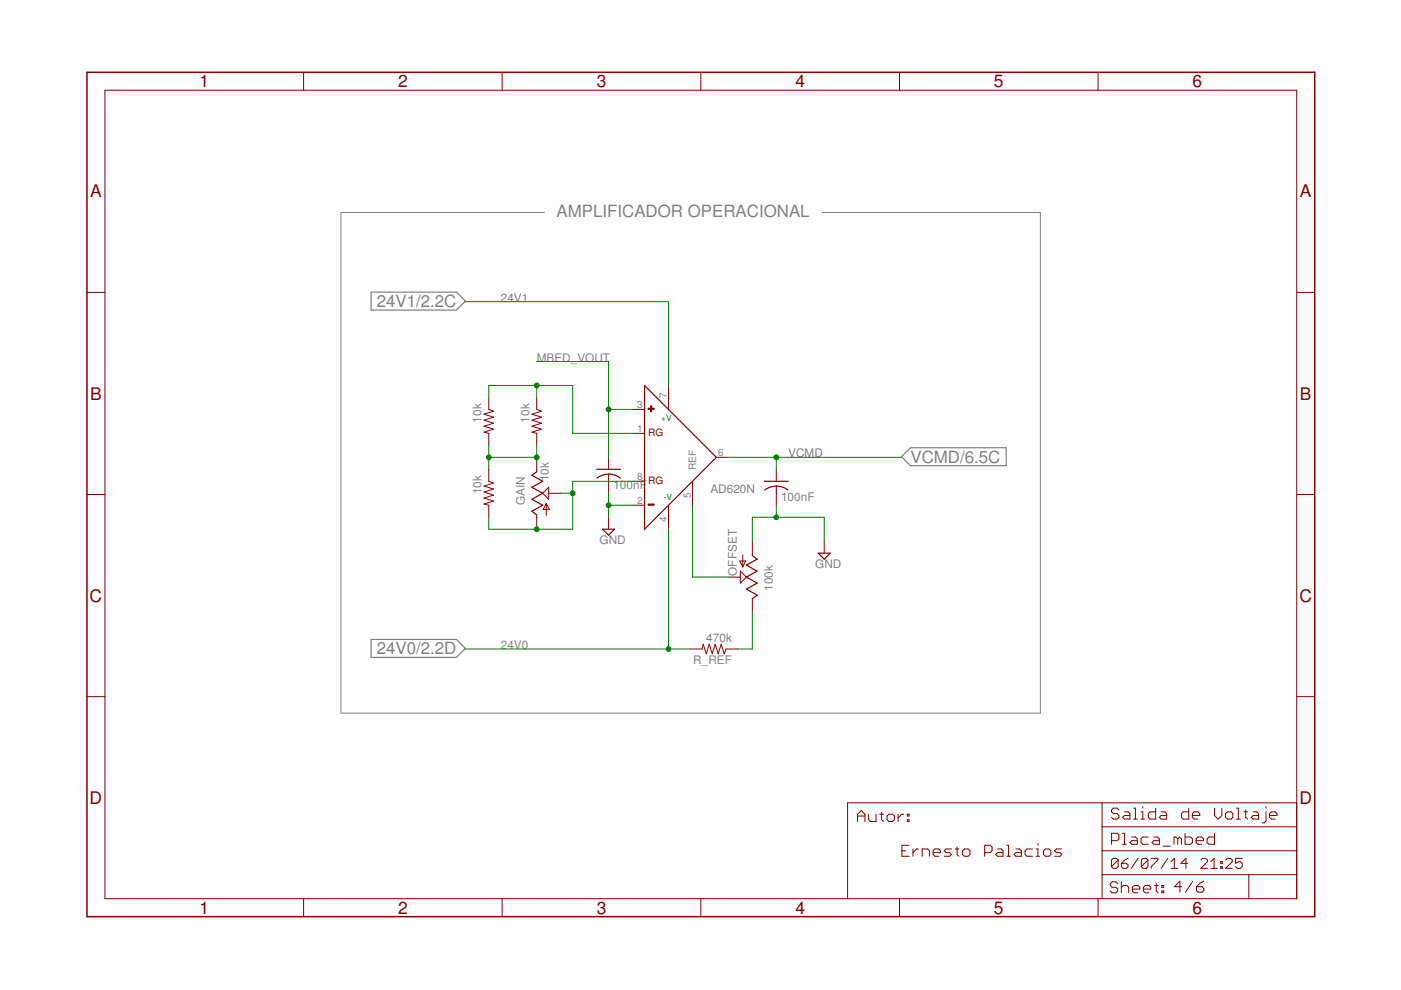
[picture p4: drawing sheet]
<svg xmlns="http://www.w3.org/2000/svg" width="297mm" height="210mm" viewBox="0 0 297 210" stroke-linecap="round" stroke-linejoin="round" font-family="sans-serif">
<path d="M115.4 45h-43.1v106.2h148.3v-106.2h-46.2" fill="none" stroke="#808080" stroke-width=".21"/>
<path d="M78.7 61.9h18.1l1.9 1.9-1.9 1.9h-18.1zM191.1 96.8l1.9-1.9h20.3v3.8h-20.3zM78.7 135.6h18.1l1.9 1.9-1.9 1.9h-18.1z" fill="none" stroke="#808080" stroke-width=".25"/>
<g fill="none" stroke="#800000" stroke-width=".21">
<path d="M22.2 19.1h252.7v171.4h-252.7zM64.4 15.3v3.8M106.5 15.3v3.8M148.6 15.3v3.8M190.7 15.3v3.8M232.8 15.3v3.8M18.4 62h3.8M274.9 62h3.8M103.6 84.3v2.5l1 .4-2 .6 2 .7-2 .6 2 .6-2 .7 2 .6-2 .6 1 .3v2.5M103.6 99.5v2.5l1 .4-2 .7 2 .6-2 .6 2 .7-2 .6 2 .6-2 .7 1 .2v2.6M113.8 84.3v2.5l1 .4-2 .6 2 .7-2 .6 2 .6-2 .7 2 .6-2 .6 1 .3v2.5M113.8 97v3"/>
<path d="M129 97v2.5M134.1 86.8h2.6M134.1 91.9h2.6M141.7 81.7v5.1M151.9 97h2.5M164.6 99.5v2.5M18.4 104.8h3.8M113.8 109.2v3M115.1 104.6l1.2-1.3v2.6zM115.8 106.7v2.6M115.8 106.7l.7 1.3h-1.3zM116.3 104.6h2.6"/>
<path d="M129 100.5v4.1M129 109.7v2.5M134.1 107.1h2.6M134.1 102h2.6M141.7 107.1v5.1M146.8 102v5.1M156.8 118.9h1.3l-.6 1.3zM157.5 117.7v2.5M159.5 114.7v3.1M164.6 103.1v4M174.8 114.7v2.6M274.9 104.8h3.8"/>
<path d="M146.3 137.6h2.5l.3-1 .6 2 .7-2 .6 2 .6-2 .7 2 .6-2 .6 2 .4-1h2.6M154.4 122.4h2.6M157 121.1l1.2 1.3-1.2 1.2zM159.5 126.9v3.1M18.4 147.7h3.8M274.9 147.7h3.8M181.8 174.2v-1.6l.8-.7 .8 .7v1.6M181.8 173h1.6M184.2 172.6v1.2l.4 .4h1.1v-1.6M186.5 172.6h.8M186.9 172.2v1.6l.4 .4M188.1 173l.3-.4h.8l.4 .4v.8l-.4 .4h-.8l-.3-.4z"/>
<path d="M190.4 172.6v1.6M191.6 172.6h-.4l-.8 .8M192.4 172.6h.3v.4h-.3zM192.4 173.8h.3v.4h-.3zM192.8 179.2h-1.6v2.3h1.6M202.9 179.6v1.6l.4 .3M213.4 179.2h.4v2.3M220.1 178.8v.4M233.7 170.2v20.3M233.7 175.3h41.2M235.7 178.2h1.1l.4-.4v-.7l-.4-.4h-1.1v2.3M237.2 171.7l-.4-.4h-.7l-.4 .4v.4l.4 .4h.7l.4 .4v.4l-.4 .4h-.7l-.4-.4"/>
<path d="M238 176.7h.4v2.3M238 179h.8M238.4 172.1h.8l.4 .4v1.2h-1.2l-.4-.4 .4-.4h1.2M240 177.5h.7l.4 .3v1.2h-1.1l-.4-.4 .4-.4h1.1M240.3 171.3h.4v2.4M240.3 173.7h.8M241.9 173.7h.8M241.9 172.1h.4v1.6M242.3 171v.3M243.5 177.5h-1.2l-.4 .3v.8l.4 .4h1.2M244.6 177.5h.8l.4 .3v1.2h-1.2l-.4-.4 .4-.4h1.2M245 171.3v2.4h-1.1l-.4-.4v-.8l.4-.4h1.1"/>
<path d="M246.2 172.1h.8l.4 .4v1.2h-1.2l-.4-.4 .4-.4h1.2M246.6 179.4h1.5M249.7 177.8l.4-.3 .4 .3v1.2M249.7 177.8l-.4-.3h-.4v1.5M249.7 177.8v1.2M251.2 176.7v2.3h1.2l.4-.4v-.8l-.4-.3h-1.2M252 171.3v2.4h-1.1l-.4-.4v-.8l.4-.4h1.1M252.8 172.9h1.6v-.4l-.4-.4h-.8l-.4 .4v.8l.4 .4h.8M253.6 178.2h1.6v-.4l-.4-.3h-.8l-.4 .3v.8l.4 .4h.8M257.5 171.3v1.6l.8 .8 .8-.8v-1.6M257.5 176.7v2.3h-1.2l-.4-.4v-.8l.4-.3h1.2M259.8 172.5l.4-.4h.8l.4 .4v.8l-.4 .4h-.8l-.4-.4z"/>
<path d="M262.2 171.3h.4v2.4M262.2 173.7h.8M263.7 172.1h.8M264.1 171.7v1.6l.4 .4M265.7 172.1h.8l.3 .4v1.2h-1.1l-.4-.4 .4-.4h1.1M268.4 172.1v2l-.4 .4h-.4M268.4 171v.3M269.2 172.9h1.5v-.4l-.3-.4h-.8l-.4 .4v.8l.4 .4h.8M274.9 170.2h-95.2v20.3M64.4 190.5v3.9M106.5 190.5v3.9M148.6 190.5v3.9"/>
<path d="M190.7 190.5v3.9M191.2 180.4h.8M193.6 180v1.5M194.7 180h-.3l-.8 .8M195.5 181.5v-1.5h1.2l.4 .4v1.1M197.8 180.8h1.6v-.4l-.4-.4h-.8l-.4 .4v.8l.4 .3h.8M201.7 180h-1.1l-.4 .4 .4 .4h.8l.3 .4-.3 .3h-1.2M202.5 180h.8M204.1 180.4l.4-.4h.8l.4 .4v.8l-.4 .3h-.8l-.4-.3zM208.8 180.8h1.1l.4-.4v-.8l-.4-.4h-1.1v2.3M211.5 180h.8l.4 .4v1.1h-1.2l-.4-.3 .4-.4h1.2M213.4 181.5h.8"/>
<path d="M215.4 180h.8l.4 .4v1.1h-1.2l-.4-.3 .4-.4h1.2M218.9 180h-1.2l-.4 .4v.8l.4 .3h1.2M219.7 181.5h.8M219.7 180h.4v1.5M221.2 180.4l.4-.4h.8l.4 .4v.8l-.4 .3h-.8l-.4-.3zM225.1 180h-1.1l-.4 .4 .4 .4h.7l.4 .4-.4 .3h-1.1M232.8 190.5v3.9M233.7 180.4h41.2M233.7 185.5h41.2M237 187.3l-.4-.3h-.8l-.4 .3v.4l.4 .4h.8l.4 .4v.4l-.4 .4h-.8l-.4-.4M237.1 182.4l-.4-.4h-.7l-.4 .4v1.3M237.1 182.4v1.3l-.4 .4h-.7l-.4-.4"/>
<path d="M237.1 182.4l-1.5 1.3M237.7 187v2.3M237.7 188.1l.4-.4h.8l.4 .4v1.2M237.8 183h1l.4 .4v.3l-.4 .4h-.7l-.3-.4zM239.2 182l-.7 .4-.7 .6M240.1 188.5h1.6v-.4l-.4-.4h-.8l-.4 .4v.8l.4 .4h.8M241.3 182l-1.4 2.1M242.4 188.5h1.6v-.4l-.4-.4h-.8l-.4 .4v.8l.4 .4h.8M243.4 182.4l-.4-.4h-.7l-.3 .4v1.3M243.4 182.4v1.3l-.4 .4h-.7l-.3-.4M243.4 182.4l-1.4 1.3M244.1 182h1.4v.4l-1.4 1.3v.4"/>
<path d="M244.8 187.7h.8M245.2 187.3v1.6l.4 .4M246.3 187.7h.4v.4h-.4zM246.3 188.9h.4v.4h-.4zM247.6 182l-1.4 2.1M248.3 184.1h1.4M248.3 182.7l.7-.7v2.1M250.6 188h-1.6l1.2-1.2v2.4M251.8 183h-1.4l1-1v2.1M252.9 186.8l-1.6 2.4M253.7 188h1.1l.4 .4v.4l-.4 .4h-.7l-.4-.4zM254.6 182.4l.4-.4h.7l.3 .4v.3l-1.4 1.4h1.4"/>
<path d="M255.2 186.8l-.7 .4-.8 .8M256.7 184.1h1.4M256.7 182.7l.7-.7v2.1M258.8 183.7h.4v.4h-.4zM258.8 182.7h.4v.3h-.4zM259.9 182.4l.3-.4h.7l.4 .4v.3l-1.4 1.4h1.4M263.4 182h-1.4v1l.7-.3h.3l.4 .3v.7l-.4 .4h-.7l-.3-.4M264.8 185.5v5"/>
</g>
<path d="M18.4 15.3h260.3v179.1h-260.3z" fill="none" stroke="#800000" stroke-width=".32"/>
<path d="M126.5 99.5h5.1M136.7 81.7l15.2 15.3-15.2 15.2zM113.8 100l-1 .8 2.3 1.2-2.3 1.3 2.3 1.3-2.3 1.3 2.3 1.2-2.3 1.3 1 .8M126.6 101.4a4 4 0 0 1 4.9 0M127.8 112.2h2.5l-1.3 1.3zM159.5 117.8l1 .8-2.3 1.2 2.3 1.3-2.3 1.3 2.3 1.2-2.3 1.3 2.3 1.3-1 .7M162.1 102h5M162.1 103.9a4 4 0 0 1 5 0M173.5 117.3h2.5l-1.2 1.3z" fill="none" stroke="#800000" stroke-width=".25"/>
<g fill="#800000" stroke="#800000" stroke-width=".21">
<path d="M137.9 86h.3v1.3h-.3z"/>
<path d="M137.4 86.6h1.3v.2h-1.3z"/>
<path d="M137.4 106.9h1.3v.2h-1.3z"/>
</g>
<g fill="none" stroke="#008000" stroke-width=".21">
<path d="M98.6 64h43.1v17.7M113.8 76.6h15.2v20.4M103.6 84.3v-2.6h17.8v10.2h12.7M103.6 94.4v5.1M113.8 81.7v2.6M113.8 94.4v2.6h-10.2M129 86.8h5.1M154.4 97h36.6M164.6 97v2.5M118.9 104.6h2.5M129 107.1h5.1M129 104.6v5.1"/>
<path d="M134.1 102h-12.7v10.2h-17.8v-2.5M141.7 112.2v25.4M146.8 107.1v15.3h7.6M159.5 114.7v-5h15.3v5M164.6 107.1v2.6M98.6 137.6h47.7M159.5 130v7.6h-3"/>
</g>
<g fill="#008000" stroke="#008000" stroke-width=".21">
<circle cx="129" cy="107.1" r=".51"/>
<circle cx="164.6" cy="109.7" r=".51"/>
<circle cx="113.8" cy="81.7" r=".51"/>
<circle cx="103.6" cy="97" r=".51"/>
<circle cx="113.8" cy="97" r=".51"/>
<circle cx="113.8" cy="112.2" r=".51"/>
<circle cx="121.4" cy="104.6" r=".51"/>
<circle cx="141.7" cy="137.6" r=".51"/>
<circle cx="164.6" cy="97" r=".51"/>
<circle cx="129" cy="86.8" r=".51"/>
</g>
<g font-size="3.7" fill="#800000">
<text x="42.3" y="18.5">1</text>
<text x="84.4" y="18.5">2</text>
<text x="126.5" y="18.5">3</text>
<text x="168.6" y="18.5">4</text>
<text x="210.7" y="18.5">5</text>
<text x="252.9" y="18.5">6</text>
<text x="19.1" y="41.9">A</text>
<text x="275.6" y="41.9">A</text>
<text x="19.1" y="84.7">B</text>
<text x="275.6" y="84.7">B</text>
<text x="19" y="127.6">C</text>
<text x="275.5" y="127.6">C</text>
<text x="19" y="170.4">D</text>
<text x="275.5" y="170.4">D</text>
<text x="42.3" y="193.7">1</text>
<text x="84.4" y="193.7">2</text>
<text x="126.5" y="193.7">3</text>
<text x="168.6" y="193.7">4</text>
<text x="210.7" y="193.7">5</text>
<text x="252.9" y="193.7">6</text>
</g>
<g font-size="3.6" fill="#808080">
<text x="118" y="46.1">AMPLIFICADOR OPERACIONAL</text>
<text x="79.9" y="65.1">24V1/2.2C</text>
<text x="193" y="98.1">VCMD/6.5C</text>
<text x="79.9" y="138.7">24V0/2.2D</text>
</g>
<g font-size="2.5" fill="#808080">
<text x="106.2" y="64">24V1</text>
<text x="113.8" y="76.7">MBED_VOUT</text>
<text x="102.1" y="89.6" transform="rotate(-90 102.1 89.6)">10k</text>
<text x="112.3" y="89.6" transform="rotate(-90 112.3 89.6)">10k</text>
<text x="167.1" y="97">VCMD</text>
<text x="102.1" y="104.8" transform="rotate(-90 102.1 104.8)">10k</text>
<text x="111.3" y="107.1" transform="rotate(-90 111.3 107.1)">GAIN</text>
<text x="116.3" y="102" transform="rotate(-90 116.3 102)">10k</text>
<text x="130" y="103.7">100nF</text>
<text x="150.6" y="104.6">AD620N</text>
<text x="165.6" y="106.2">100nF</text>
<text x="127.1" y="115.4">GND</text>
<text x="156.2" y="122.1" transform="rotate(-90 156.2 122.1)">OFFSET</text>
<text x="163.8" y="125.3" transform="rotate(-90 163.8 125.3)">100k</text>
<text x="172.8" y="120.5">GND</text>
<text x="106.2" y="137.6">24V0</text>
<text x="149.8" y="136.1">470k</text>
<text x="147" y="140.9">R_REF</text>
</g>
<g font-size="2.1" fill="#808080">
<text x="135.1" y="86.5">3</text>
<text x="141.4" y="84.5" transform="rotate(-90 141.4 84.5)">7</text>
<text x="135.1" y="91.5">1</text>
<text x="135.1" y="101.7">8</text>
<text x="147.6" y="99.7" transform="rotate(-90 147.6 99.7)">REF</text>
<text x="152.2" y="96.6">6</text>
<text x="135.1" y="106.8">2</text>
<text x="146.5" y="105.6" transform="rotate(-90 146.5 105.6)">5</text>
<text x="141.4" y="110.6" transform="rotate(-90 141.4 110.6)">4</text>
</g>
<g font-size="2.1" fill="#800000">
<text x="137.4" y="92.4">RG</text>
<text x="137.4" y="102.6">RG</text>
</g>
<g font-size="1.8" fill="#008000">
<text x="140.2" y="89.4">+V</text>
<text x="140.7" y="106.1">-V</text>
</g>
</svg>
